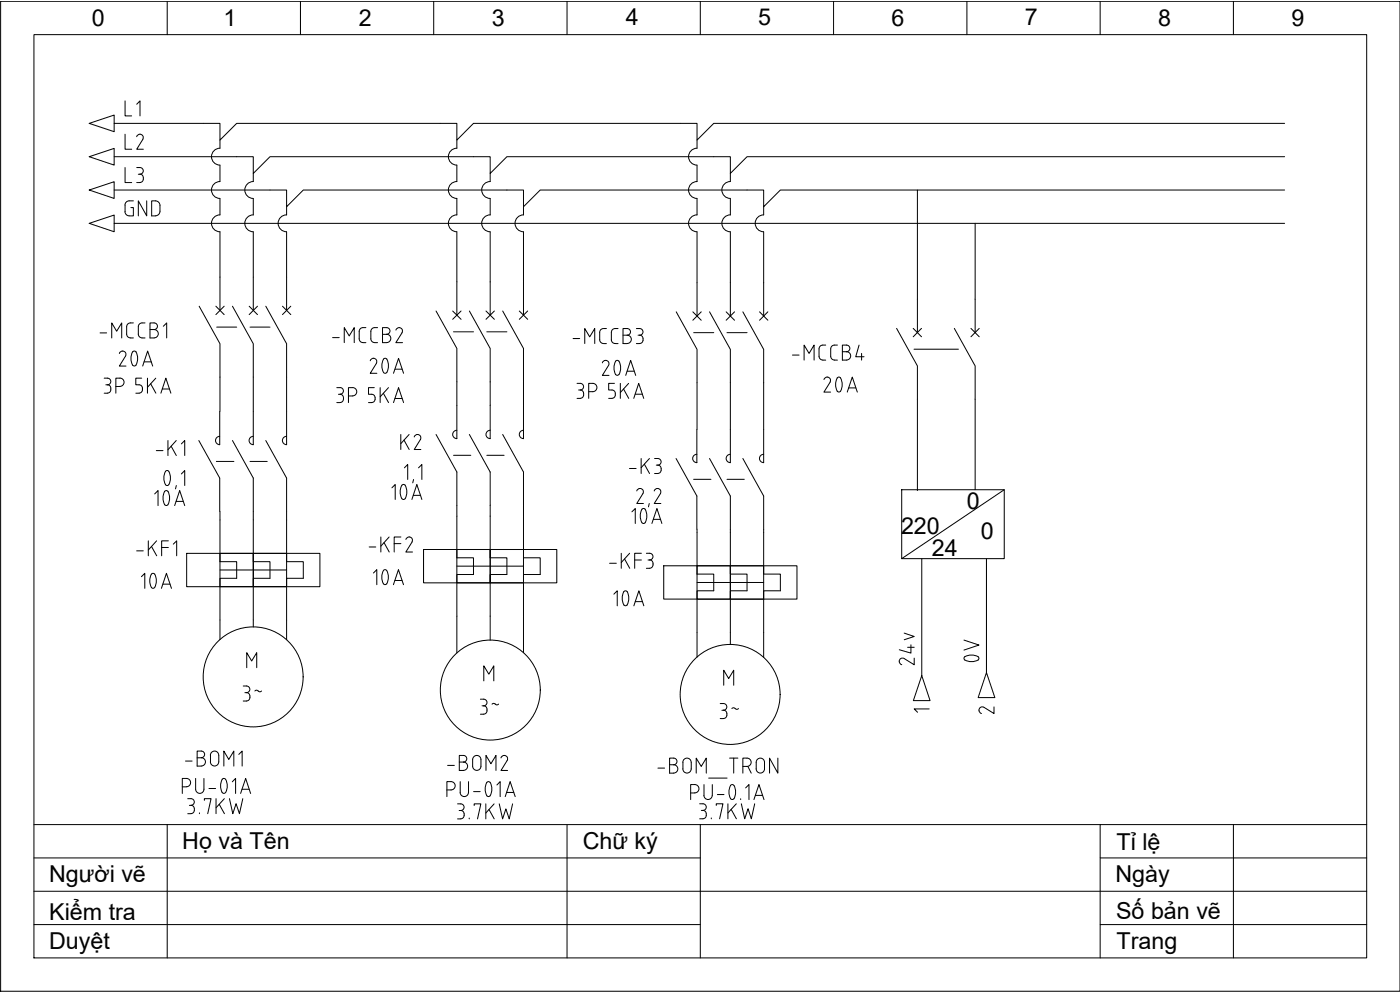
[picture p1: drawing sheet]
<svg xmlns="http://www.w3.org/2000/svg" width="353mm" height="250mm" viewBox="0 0 353 250" stroke-linecap="round" stroke-linejoin="round" font-family="sans-serif">
<g fill="none" stroke="#000" stroke-width=".25">
<path d="M.2 .3h352.9v249.6h-352.9zM8.6 8.7h336.1v232.8h-336.1zM42.2 .3v8.4M75.8 .3v8.4M109.4 .3v8.4M143 .3v8.4M176.6 .3v8.4M210.3 .3v8.4M243.9 .3v8.4M277.5 .3v8.4M311.1 .3v8.4M8.6 216.3h168"/>
<path d="M8.6 207.9h336.1M42.2 207.9v33.6M143 207.9v33.6M176.6 207.9v33.6M277.5 216.3h67.2M277.5 207.9v33.6M311.1 207.9v33.6M8.6 233.1h168M8.6 224.7h336.1M277.5 233.1h67.2"/>
</g>
<!-- layer: L1 -->
<g fill="none" stroke="#000" stroke-width=".25">
<path d="M28.8 31.1h26.7v4.2l4.2-4.2h55.5v4.2l4.2-4.2h56.4v4.2l4.2-4.2h144M55.5 35.3v2.1a2.14 2.14 0 0 0-2.2 2.1 2.14 2.14 0 0 0 2.2 2.1v4.2a2.13 2.13 0 0 0-2.2 2.1 2.13 2.13 0 0 0 2.2 2.1M115.2 35.3v2.1a2.14 2.14 0 0 0-2.1 2.1 2.14 2.14 0 0 0 2.1 2.1v4.2a2.13 2.13 0 0 0-2.1 2.1 2.13 2.13 0 0 0 2.1 2.1M175.8 35.3v2.1a2.14 2.14 0 0 0-2.1 2.1 2.14 2.14 0 0 0 2.1 2.1v4.2a2.13 2.13 0 0 0-2.1 2.1 2.13 2.13 0 0 0 2.1 2.1M55.5 54.2a2.13 2.13 0 0 0-2.2 2.1 2.13 2.13 0 0 0 2.2 2.1v11.5M55.5 50.1v4.1M115.2 54.2a2.13 2.13 0 0 0-2.1 2.1 2.13 2.13 0 0 0 2.1 2.1v12.6M115.2 50.1v4.1M175.8 54.2a2.13 2.13 0 0 0-2.1 2.1 2.13 2.13 0 0 0 2.1 2.1v12.9M175.8 50.1v4.1M55.5 95.1v8.6M115.2 96.3v5.9"/>
<path d="M175.8 96.5v11.8M55.5 128.9v2.2M115.2 127.4v2.7M175.8 133.5v.8M55.5 156.3v5M115.2 155.4v9.2M175.8 159.5v6.2"/>
</g>
<!-- layer: L2 -->
<g fill="none" stroke="#000" stroke-width=".25">
<path d="M28.8 39.5h35.1v4.2l4.2-4.2h55.5v4.2l4.3-4.2h56.3v4.2l4.2-4.2h135.6M63.9 54.2a2.13 2.13 0 0 0-2.1 2.1 2.13 2.13 0 0 0 2.1 2.1v11.5M63.9 43.7v2.1a2.13 2.13 0 0 0-2.1 2.1 2.13 2.13 0 0 0 2.1 2.1M63.9 50.1v4.1M123.6 54.2a2.13 2.13 0 0 0-2.1 2.1 2.13 2.13 0 0 0 2.1 2.1v12.6M123.6 43.7v2.1a2.13 2.13 0 0 0-2.1 2.1 2.13 2.13 0 0 0 2.1 2.1M123.6 50.1v4.1M184.2 54.2a2.13 2.13 0 0 0-2.1 2.1 2.13 2.13 0 0 0 2.1 2.1v12.9M184.2 43.7v2.1a2.13 2.13 0 0 0-2.1 2.1 2.13 2.13 0 0 0 2.1 2.1M184.2 50.1v4.1M63.9 95.1v8.6M123.6 96.3v5.9"/>
<path d="M184.2 96.5v11.8M63.9 128.9v2.2M123.6 127.4v2.7M184.2 133.5v.8M63.9 156.3v1.8M123.6 155.4v6M184.2 159.5v3"/>
</g>
<!-- layer: L3 -->
<g fill="none" stroke="#000" stroke-width=".25">
<path d="M28.8 47.9h43.5v4.2l4.2-4.2h55.5v4.2l4.3-4.2h56.3v4.2l4.2-4.2h127.2M72.3 54.2a2.13 2.13 0 0 0-2.1 2.1 2.13 2.13 0 0 0 2.1 2.1v11.5M72.3 52.1v2.1M132 54.2a2.13 2.13 0 0 0-2.1 2.1 2.13 2.13 0 0 0 2.1 2.1v12.6M132 52.1v2.1M192.6 54.2a2.13 2.13 0 0 0-2.1 2.1 2.13 2.13 0 0 0 2.1 2.1M192.6 52.1v2.1M192.6 58.5v12.8M231.4 47.9v27.6M72.3 95.1v8.6M132 96.3v5.9M192.6 96.5v11.8"/>
<path d="M231.4 100.7v23M72.3 128.9v2.2M132 127.4v2.7M192.6 133.5v.8M72.3 156.3v5M132 155.4v9.2M192.6 159.5v6.2"/>
</g>
<!-- layer: GND -->
<path d="M28.8 56.3h295.2M246 56.3v19.2M246 100.7v22.8" fill="none" stroke="#000" stroke-width=".25"/>
<!-- layer: SYMS -->
<g fill="none" stroke="#000" stroke-width=".25">
<path d="M22.5 31.1l6.3-2.1v4.2zM22.5 39.5l6.3-2.1v4.2zM22.5 47.9l6.3-2.1v4.2zM22.5 56.3l6.3-2.1v4.2zM50.2 77.2l5.3 9.5v8.4M54.4 77.2l2.1 2.1M55.5 69.9v8.4M56.5 77.2l-2.1 2.1M58.6 77.2l5.3 9.5v8.4M62.9 77.2l2 2.1M63.9 69.9v8.4M64.9 77.2l-2 2.1"/>
<path d="M67 77.2l5.3 9.5v8.4M71.3 77.2l2 2.1M72.3 69.9v8.4M73.3 77.2l-2 2.1M110 78.4l5.2 9.5v8.4M114.2 78.4l2.1 2.1M115.2 71v8.5M116.3 78.4l-2.1 2.1M118.4 78.4l5.2 9.5v8.4M122.6 78.4l2.1 2.1M123.6 71v8.5M124.7 78.4l-2.1 2.1"/>
<path d="M126.8 78.4l5.2 9.5v8.4M131 78.4l2.1 2.1M132 71v8.5M133.1 78.4l-2.1 2.1M170.6 78.6l5.2 9.5v8.4M174.8 78.6l2.1 2.1M175.8 71.3v8.4M176.9 78.6l-2.1 2.1M179 78.6l5.2 9.5v8.4M183.2 78.6l2.1 2.1M184.2 71.3v8.4M185.3 78.6l-2.1 2.1"/>
<path d="M187.4 78.6l5.2 9.5v8.4M191.6 78.6l2.1 2.1M192.6 71.3v8.4M193.7 78.6l-2.1 2.1M231.4 75.5v8.4M246 75.5v8.4M226.2 82.8l5.2 9.5v8.4M230.3 82.8l2.1 2.1M232.4 82.8l-2.1 2.1M240.7 82.8l5.3 9.5v8.4M244.9 82.8l2.1 2.1M247 82.8l-2.1 2.1"/>
<path d="M50.2 111.1l5.2 9.4v8.4M55.4 103.7v8.4a1.05 1.05 0 0 1-1-1 1.05 1.05 0 0 1 1-1.1M58.6 111.1l5.3 9.4v8.4M63.9 103.7v8.4a1.05 1.05 0 0 1-1.1-1 1.05 1.05 0 0 1 1.1-1.1M67 111.1l5.3 9.4v8.4M72.3 103.7v8.4a1.05 1.05 0 0 1-1.1-1 1.05 1.05 0 0 1 1.1-1.1M110 109.6l5.2 9.4v8.4M115.2 102.2v8.4a1.05 1.05 0 0 1-1-1.1 1.05 1.05 0 0 1 1-1M118.4 109.6l5.2 9.4v8.4M123.6 102.2v8.4a1.05 1.05 0 0 1-1-1.1 1.05 1.05 0 0 1 1-1M126.8 109.6l5.2 9.4v8.4M132 102.2v8.4a1.05 1.05 0 0 1-1-1.1 1.05 1.05 0 0 1 1-1"/>
<path d="M170.5 115.6l5.3 9.5v8.4M175.8 108.3v8.3a1.05 1.05 0 0 1-1.1-1 1.05 1.05 0 0 1 1.1-1.1M179 115.6l5.2 9.5v8.4M184.2 108.3v8.3a1.05 1.05 0 0 1-1-1 1.05 1.05 0 0 1 1-1.1M187.4 115.6l5.2 9.5v8.4M192.6 114.5a1.05 1.05 0 0 0-1 1.1 1.05 1.05 0 0 0 1 1M192.6 108.3v8.4M47.1 139.5h16.8v8.4h-16.8zM55.5 131.1v10.5h4.2v4.2h-4.2v10.5M55.5 139.5h16.8v8.4h-16.8zM63.9 131.1v10.5h4.2v4.2h-4.2v10.5M63.9 139.5h16.8v8.4h-16.8z"/>
<path d="M72.3 131.1v10.5h4.2v4.2h-4.2v10.5M106.8 138.5h16.8v8.5h-16.8zM115.2 130.1v10.5h4.2v4.3h-4.2v10.5M115.2 138.5h16.8v8.5h-16.8zM123.6 130.1v10.5h4.3v4.3h-4.3v10.5M123.6 138.5h16.8v8.5h-16.8zM132 130.1v10.5h4.3v4.3h-4.3v10.5M175.8 134.3v10.5h4.2v4.2h-4.2v10.5M184.2 134.3v10.5h4.2v4.2h-4.2v10.5M192.6 134.3v10.5h4.2v4.2h-4.2v10.5M167.4 142.7h16.8v8.4h-16.8zM175.8 142.7h16.8v8.4h-16.8z"/>
<path d="M184.2 142.7h16.8v8.4h-16.8zM232.5 170.3l2.1 6.3h-4.2z"/>
<circle cx="63.9" cy="170.7" r="12.6"/>
<circle cx="123.7" cy="174" r="12.6"/>
<circle cx="184.2" cy="175.1" r="12.6"/>
</g>
<!-- layer: MISC -->
<path d="M62.2 168.4v-3.8l1.3 2.1 1.3-2.1v3.8M122 171.7v-3.8l1.3 2.1 1.3-2.1v3.8M182.5 172.8v-3.8l1.3 2.1 1.3-2.1v3.8" fill="none" stroke="#000" stroke-width=".25"/>
<!-- layer: DESC -->
<g fill="none" stroke="#000" stroke-width=".25">
<path d="M47 198.4a1.05 1.05 0 0 0 1.1-1.1 1.05 1.05 0 0 0-1.1-1h-1v3.8M49.3 196.3v2.7M51.4 196.3v2.7M56.1 196.5a3.5 3.5 0 0 0 0 3.3M56.9 196.5a3.5 3.5 0 0 1 0 3.3M58.6 197.1l.8-.8v3.8M113.8 199.2a1.05 1.05 0 0 0 1-1.1 1.05 1.05 0 0 0-1-1h-1.1v3.8M116.1 197.1v2.7M118.2 197.1v2.7M122.8 197.3a3.5 3.5 0 0 0 0 3.3M123.6 197.3a3.5 3.5 0 0 1 0 3.3M125.3 197.9l.9-.8v3.8"/>
<path d="M175.3 197.8h-1.1v3.8M184.3 198a3.5 3.5 0 0 0 0 3.4M185.1 198a3.5 3.5 0 0 1 0 3.4M188.1 198.7l.8-.9v3.8M60.7 200.1l1.3-3.8 1.2 3.8M127.4 200.9l1.3-3.8 1.2 3.8M190.2 201.6l1.2-3.8 1.3 3.8"/>
</g>
<!-- layer: LINK -->
<g fill="none" stroke="#000" stroke-width=".25">
<path d="M54.7 82.5h5M63.1 82.5h5M114.4 83.7h5M122.8 83.7h5.1M175 83.9h5M183.4 83.9h5M230.6 88h11.2M54.6 116.3h4.4M63.1 116.3h4.3M114.4 114.8h4.4M122.8 114.8h4.4M174.9 120.9h4.4"/>
<path d="M183.4 120.9h4.3M55.5 143.7h16.8M115.2 142.7h16.8M175.8 146.9h16.8"/>
</g>
<!-- layer: 0 -->
<path d="M227.4 123.5h25.9v17.4h-25.9zM253.3 123.5l-25.9 17.4M248.8 140.9v28.7" fill="none" stroke="#000" stroke-width=".25"/>
<!-- layer: 24V -->
<path d="M232.5 140.9v29.4" fill="none" stroke="#000" stroke-width=".25"/>
<g font-size="11.5">
<text x="26.8" y="95.2">20A</text>
<text x="90" y="97">20A</text>
<text x="148.5" y="97.4">20A</text>
<text x="204.6" y="101.6">20A</text>
<text x="34.9" y="130.2">10A</text>
<text x="94.5" y="128.8">10A</text>
<text x="155.2" y="134.8">10A</text>
<text x="31.4" y="151.3">10A</text>
<text x="90" y="150.3">10A</text>
<text x="150.6" y="155.6">10A</text>
<text x="249.8" y="173.6" transform="rotate(-90 249.8 173.6)">0V</text>
</g>
<text font-size="9.3" x="165.1" y="197.6">-BOM_TRON</text>
<g font-size="7.5">
<text x="30.7" y="38.8">L2</text>
<text x="30.7" y="47.3">L3</text>
<text x="30.7" y="55.7">GND</text>
<text x="24.3" y="86.4">-MCCB1</text>
<text x="143.6" y="87.8">-MCCB3</text>
<text x="199" y="92.1">-MCCB4</text>
<text x="25.4" y="100.5">3P 5KA</text>
<text x="144.6" y="101.6">3P 5KA</text>
<text x="84" y="102.7">3P 5KA</text>
<text x="38.5" y="116.1">-K1</text>
<text x="100.2" y="114.7">K2</text>
<text x="158" y="120.6">-K3</text>
<text x="33.5" y="141.5">-KF1</text>
<text x="92.1" y="140.4">-KF2</text>
<text x="152.8" y="144.6">-KF3</text>
<text x="231.8" y="169" transform="rotate(-90 231.8 169)">24v</text>
<text x="60.3" y="178.2">3~</text>
<text x="120.3" y="181.3">3~</text>
<text x="180.6" y="182.4">3~</text>
<text x="45.9" y="194.4">-BOM1</text>
<text x="112.2" y="195.4">-BOM2</text>
<text x="46.6" y="206.4">3.7KW</text>
<text x="114.7" y="207.8">3.7KW</text>
<text x="175.7" y="207.8">3.7KW</text>
</g>
<g font-size="7.1">
<text x="30.7" y="30.3">L1</text>
<text x="82.9" y="87.5">-MCCB2</text>
</g>
<g font-size="5.9">
<text x="23.2" y="6.4">0</text>
<text x="56.4" y="6.4">1</text>
<text x="90.5" y="6.4">2</text>
<text x="124" y="6.4">3</text>
<text x="157.8" y="6.4">4</text>
<text x="191.3" y="6.4">5</text>
<text x="224.9" y="6.4">6</text>
<text x="258.5" y="6.4">7</text>
<text x="292.1" y="6.4">8</text>
<text x="325.7" y="6.4">9</text>
<text x="243.9" y="128.4">0</text>
<text x="227.3" y="134.6">220</text>
<text x="247.4" y="135.8">0</text>
<text x="235.1" y="140.3">24</text>
<text x="46" y="214">Họ và Tên</text>
<text x="147" y="214.1">Chữ ký</text>
<text x="281.7" y="214.2">Tỉ lệ</text>
<text x="12.4" y="222.4">Người vẽ</text>
<text x="281.3" y="222.4">Ngày</text>
<text x="12.4" y="231.9">Kiểm tra</text>
<text x="281.5" y="231.8">Số bản vẽ</text>
<text x="12.4" y="239.2">Duyệt</text>
<text x="281.7" y="239.2">Trang</text>
</g>
<text font-size="4.9" x="245.9" y="181.3">2</text>
<text font-size="4" x="229.7" y="181">1</text>
</svg>
